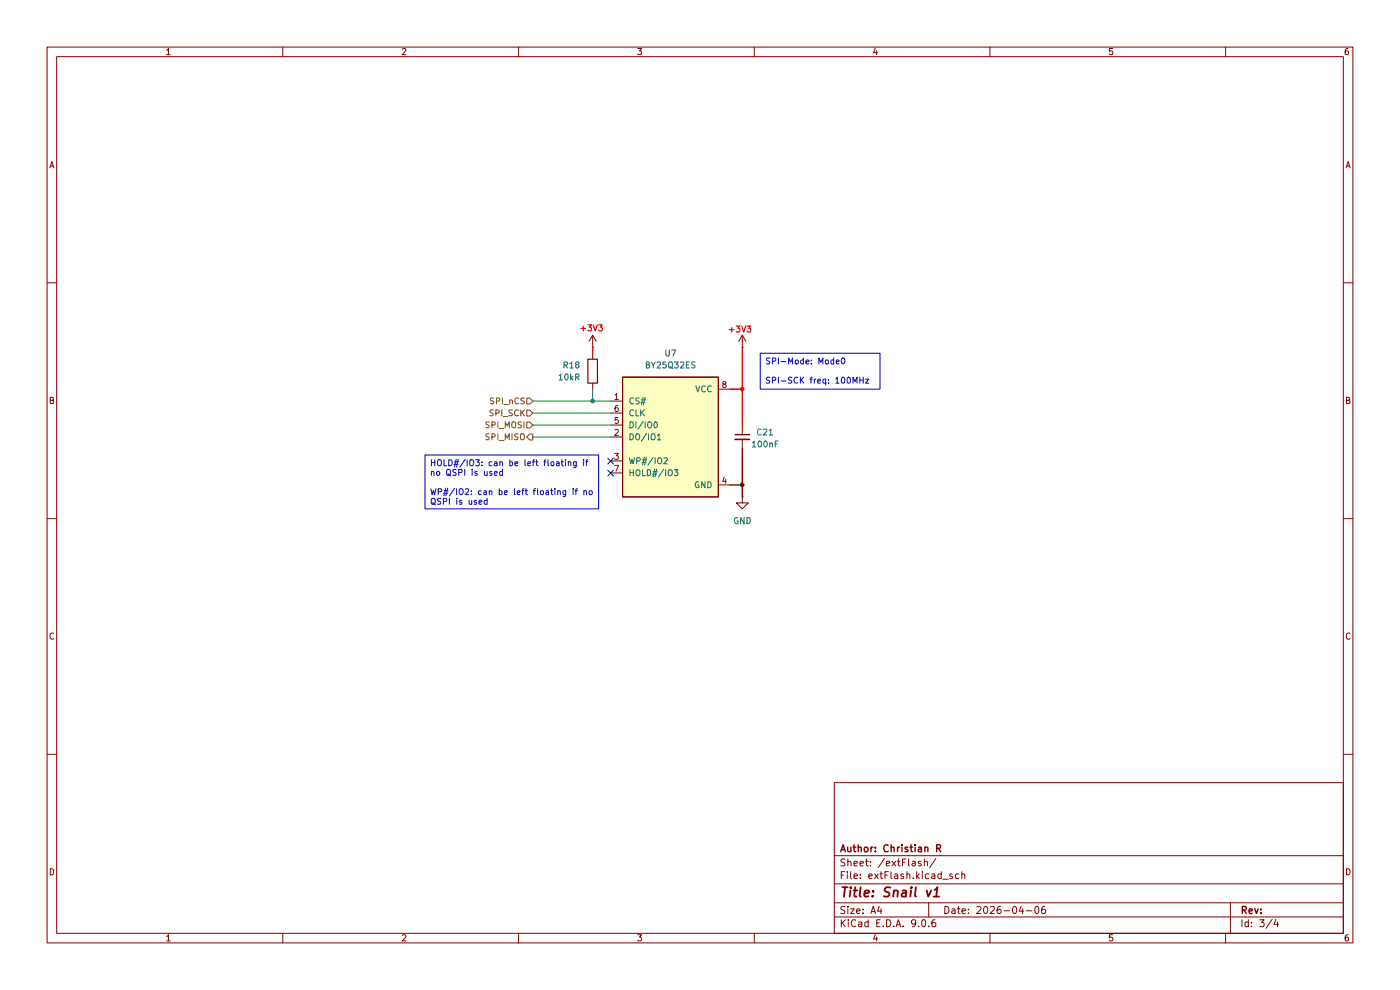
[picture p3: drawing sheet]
(kicad_sch
 (version 20250114)
 (generator "eeschema")
 (generator_version "9.0")
 (paper "A4")
 (title_block
  (title "Snail v1")
  (date "2026-04-06")
  (company "Author: Christian R"))
 (lib_symbols
  (symbol "BY25Q32ES:BY25Q32ES"
   (pin_names
    (offset 1.016)) (exclude_from_sim no) (in_bom yes) (on_board yes)
   (property "Reference" "U" (at -16.002 8.128 0) (effects (font (size 1.27 1.27))))
   (property "Value" "BY25Q32ES" (at -11.176 5.588 0) (effects (font (size 1.27 1.27))))
   (property "Footprint" "BY25Q32ES.pretty:BY25Q32ES_SOIC-8_150mil" (at -3.81 -26.924 0) (effects (font (size 1.27 1.27)) (hide yes)))
   (property "Datasheet" "" (at 0 0 0) (effects (font (size 1.27 1.27)) (hide yes)))
   (property "Description" "" (at 0 0 0) (effects (font (size 1.27 1.27)) (hide yes)))
   (symbol "BY25Q32ES_0_1"
    (rectangle (start -16.51 3.81) (end 3.81 -21.59) (stroke (width 0) (type default)) (fill (type none)))
    (pin passive line (at -19.05 -1.27 0) (length 2.54) (name "CS#" (effects (font (size 1.27 1.27)))) (number "1" (effects (font (size 1.27 1.27)))))
    (pin passive line (at -19.05 -3.81 0) (length 2.54) (name "CLK" (effects (font (size 1.27 1.27)))) (number "6" (effects (font (size 1.27 1.27)))))
    (pin passive line (at -19.05 -6.35 0) (length 2.54) (name "DI/IO0" (effects (font (size 1.27 1.27)))) (number "5" (effects (font (size 1.27 1.27)))))
    (pin passive line (at -19.05 -8.89 0) (length 2.54) (name "DO/IO1" (effects (font (size 1.27 1.27)))) (number "2" (effects (font (size 1.27 1.27)))))
    (pin passive line (at -19.05 -13.97 0) (length 2.54) (name "WP#/IO2" (effects (font (size 1.27 1.27)))) (number "3" (effects (font (size 1.27 1.27)))))
    (pin passive line (at -19.05 -16.51 0) (length 2.54) (name "HOLD#/IO3" (effects (font (size 1.27 1.27)))) (number "7" (effects (font (size 1.27 1.27)))))
    (pin power_in line (at 6.35 1.27 180) (length 2.54) (name "VCC" (effects (font (size 1.27 1.27)))) (number "8" (effects (font (size 1.27 1.27)))))
    (pin power_in line (at 6.35 -19.05 180) (length 2.54) (name "GND" (effects (font (size 1.27 1.27)))) (number "4" (effects (font (size 1.27 1.27))))))
   (symbol "BY25Q32ES_1_1"
    (rectangle (start -16.51 3.81) (end 3.81 -21.59) (stroke (width 0.254) (type solid)) (fill (type color) (color 255 255 194 1))))
   (embedded_fonts no))
  (symbol "Device:C_Small"
   (pin_numbers (hide yes))
   (pin_names
    (offset 0.254) (hide yes)) (exclude_from_sim no) (in_bom yes) (on_board yes)
   (property "Reference" "C" (at 0.254 1.778 0) (effects (font (size 1.27 1.27)) (justify left)))
   (property "Value" "C_Small" (at 0.254 -2.032 0) (effects (font (size 1.27 1.27)) (justify left)))
   (property "Footprint" "" (at 0 0 0) (effects (font (size 1.27 1.27)) (hide yes)))
   (property "Datasheet" "~" (at 0 0 0) (effects (font (size 1.27 1.27)) (hide yes)))
   (property "Description" "Unpolarized capacitor, small symbol" (at 0 0 0) (effects (font (size 1.27 1.27)) (hide yes)))
   (symbol "C_Small_0_1"
    (polyline (pts (xy -1.524 0.508) (xy 1.524 0.508)) (stroke (width 0.3048) (type default)) (fill (type none)))
    (polyline (pts (xy -1.524 -0.508) (xy 1.524 -0.508)) (stroke (width 0.3302) (type default)) (fill (type none))))
   (symbol "C_Small_1_1"
    (pin passive line (at 0 2.54 270) (length 2.032) (name "~" (effects (font (size 1.27 1.27)))) (number "1" (effects (font (size 1.27 1.27)))))
    (pin passive line (at 0 -2.54 90) (length 2.032) (name "~" (effects (font (size 1.27 1.27)))) (number "2" (effects (font (size 1.27 1.27))))))
   (embedded_fonts no))
  (symbol "Device:R"
   (pin_numbers (hide yes))
   (pin_names
    (offset 0)) (exclude_from_sim no) (in_bom yes) (on_board yes)
   (property "Reference" "R" (at 2.032 0 90) (effects (font (size 1.27 1.27))))
   (property "Value" "R" (at 0 0 90) (effects (font (size 1.27 1.27))))
   (property "Footprint" "" (at -1.778 0 90) (effects (font (size 1.27 1.27)) (hide yes)))
   (property "Datasheet" "~" (at 0 0 0) (effects (font (size 1.27 1.27)) (hide yes)))
   (property "Description" "Resistor" (at 0 0 0) (effects (font (size 1.27 1.27)) (hide yes)))
   (symbol "R_0_1"
    (rectangle (start -1.016 -2.54) (end 1.016 2.54) (stroke (width 0.254) (type default)) (fill (type none))))
   (symbol "R_1_1"
    (pin passive line (at 0 3.81 270) (length 1.27) (name "~" (effects (font (size 1.27 1.27)))) (number "1" (effects (font (size 1.27 1.27)))))
    (pin passive line (at 0 -3.81 90) (length 1.27) (name "~" (effects (font (size 1.27 1.27)))) (number "2" (effects (font (size 1.27 1.27))))))
   (embedded_fonts no))
  (symbol "power:+3V3"
   (power)
   (pin_numbers (hide yes))
   (pin_names
    (offset 0) (hide yes)) (exclude_from_sim no) (in_bom yes) (on_board yes)
   (property "Reference" "#PWR" (at 0 -3.81 0) (effects (font (size 1.27 1.27)) (hide yes)))
   (property "Value" "+3V3" (at 0 3.556 0) (effects (font (size 1.27 1.27))))
   (property "Footprint" "" (at 0 0 0) (effects (font (size 1.27 1.27)) (hide yes)))
   (property "Datasheet" "" (at 0 0 0) (effects (font (size 1.27 1.27)) (hide yes)))
   (property "Description" "Power symbol creates a global label with name \"+3V3\"" (at 0 0 0) (effects (font (size 1.27 1.27)) (hide yes)))
   (symbol "+3V3_0_1"
    (polyline (pts (xy -0.762 1.27) (xy 0 2.54)) (stroke (width 0) (type default)) (fill (type none)))
    (polyline (pts (xy 0 2.54) (xy 0.762 1.27)) (stroke (width 0) (type default)) (fill (type none)))
    (polyline (pts (xy 0 0) (xy 0 2.54)) (stroke (width 0) (type default)) (fill (type none))))
   (symbol "+3V3_1_1"
    (pin power_in line (at 0 0 90) (length 0) (name "~" (effects (font (size 1.27 1.27)))) (number "1" (effects (font (size 1.27 1.27))))))
   (embedded_fonts no))
  (symbol "power:GND"
   (power)
   (pin_numbers (hide yes))
   (pin_names
    (offset 0) (hide yes)) (exclude_from_sim no) (in_bom yes) (on_board yes)
   (property "Reference" "#PWR" (at 0 -6.35 0) (effects (font (size 1.27 1.27)) (hide yes)))
   (property "Value" "GND" (at 0 -3.81 0) (effects (font (size 1.27 1.27))))
   (property "Footprint" "" (at 0 0 0) (effects (font (size 1.27 1.27)) (hide yes)))
   (property "Datasheet" "" (at 0 0 0) (effects (font (size 1.27 1.27)) (hide yes)))
   (property "Description" "Power symbol creates a global label with name \"GND\" , ground" (at 0 0 0) (effects (font (size 1.27 1.27)) (hide yes)))
   (symbol "GND_0_1"
    (polyline (pts (xy 0 0) (xy 0 -1.27) (xy 1.27 -1.27) (xy 0 -2.54) (xy -1.27 -1.27) (xy 0 -1.27)) (stroke (width 0) (type default)) (fill (type none))))
   (symbol "GND_1_1"
    (pin power_in line (at 0 0 270) (length 0) (name "~" (effects (font (size 1.27 1.27)))) (number "1" (effects (font (size 1.27 1.27))))))
   (embedded_fonts no)))
 (text_box "SPI-Mode: Mode0\n\nSPI-SCK freq: 100MHz"
  (exclude_from_sim no)
  (at 161.29 74.93 0)
  (size 25.4 7.62)
  (margins 0.9525 0.9525 0.9525 0.9525)
  (stroke (width 0) (type solid))
  (fill (type none))
  (effects (font (size 1.27 1.27)) (justify left top)))
 (text_box "HOLD#/IO3: can be left floating if no QSPI is used\n\nWP#/IO2: can be left floating if no QSPI is used"
  (exclude_from_sim no)
  (at 90.17 96.52 0)
  (size 36.83 11.43)
  (margins 0.9525 0.9525 0.9525 0.9525)
  (stroke (width 0) (type solid))
  (fill (type none))
  (effects (font (size 1.27 1.27)) (justify left top)))
 (junction
  (at 157.48 82.55)
  (diameter 0)
  (color 255 0 0 1))
 (junction
  (at 157.48 102.87)
  (diameter 0)
  (color 0 0 0 1))
 (junction
  (at 125.73 85.09)
  (diameter 0)
  (color 0 0 0 0))
 (no_connect
  (at 129.54 100.33))
 (no_connect
  (at 129.54 97.79))
 (wire
  (pts (xy 113.03 85.09) (xy 125.73 85.09))
  (stroke (width 0) (type default)))
 (wire
  (pts (xy 113.03 92.71) (xy 129.54 92.71))
  (stroke (width 0) (type default)))
 (wire
  (pts (xy 125.73 85.09) (xy 129.54 85.09))
  (stroke (width 0) (type default)))
 (wire
  (pts (xy 125.73 73.66) (xy 125.73 74.93))
  (stroke (width 0.3048) (type default) (color 255 0 0 1)))
 (wire
  (pts (xy 113.03 90.17) (xy 129.54 90.17))
  (stroke (width 0) (type default)))
 (wire
  (pts (xy 157.48 95.25) (xy 157.48 102.87))
  (stroke (width 0.3048) (type default) (color 0 0 0 1)))
 (wire
  (pts (xy 113.03 87.63) (xy 129.54 87.63))
  (stroke (width 0) (type default)))
 (wire
  (pts (xy 157.48 105.41) (xy 157.48 102.87))
  (stroke (width 0.3048) (type default) (color 0 0 0 1)))
 (wire
  (pts (xy 157.48 102.87) (xy 154.94 102.87))
  (stroke (width 0.3048) (type default) (color 0 0 0 1)))
 (wire
  (pts (xy 157.48 82.55) (xy 154.94 82.55))
  (stroke (width 0.3048) (type default) (color 255 0 0 1)))
 (wire
  (pts (xy 125.73 82.55) (xy 125.73 85.09))
  (stroke (width 0) (type default)))
 (wire
  (pts (xy 157.48 73.66) (xy 157.48 82.55))
  (stroke (width 0.3048) (type default) (color 255 0 0 1)))
 (wire
  (pts (xy 157.48 82.55) (xy 157.48 90.17))
  (stroke (width 0.3048) (type default) (color 255 0 0 1)))
 (hierarchical_label "SPI_MOSI"
  (shape input)
  (at 113.03 90.17 180)
  (effects (font (size 1.27 1.27)) (justify right)))
 (hierarchical_label "SPI_nCS"
  (shape input)
  (at 113.03 85.09 180)
  (effects (font (size 1.27 1.27)) (justify right)))
 (hierarchical_label "SPI_MISO"
  (shape output)
  (at 113.03 92.71 180)
  (effects (font (size 1.27 1.27)) (justify right)))
 (hierarchical_label "SPI_SCK"
  (shape input)
  (at 113.03 87.63 180)
  (effects (font (size 1.27 1.27)) (justify right)))
 (symbol
  (lib_id "power:GND")
  (at 157.48 105.41 0)
  (unit 1)
  (exclude_from_sim no)
  (in_bom yes)
  (on_board yes)
  (dnp no)
  (fields_autoplaced yes)
  (property "Reference" "#PWR039" (at 157.48 111.76 0) (effects (font (size 1.27 1.27)) (hide yes)))
  (property "Value" "GND" (at 157.48 110.49 0) (effects (font (size 1.27 1.27))))
  (property "Footprint" "" (at 157.48 105.41 0) (effects (font (size 1.27 1.27)) (hide yes)))
  (property "Datasheet" "" (at 157.48 105.41 0) (effects (font (size 1.27 1.27)) (hide yes)))
  (property "Description" "Power symbol creates a global label with name \"GND\" , ground" (at 157.48 105.41 0) (effects (font (size 1.27 1.27)) (hide yes)))
  (pin "1"))
 (symbol
  (lib_id "BY25Q32ES:BY25Q32ES")
  (at 148.59 83.82 0)
  (unit 1)
  (exclude_from_sim no)
  (in_bom yes)
  (on_board yes)
  (dnp no)
  (fields_autoplaced yes)
  (property "Reference" "U7" (at 142.24 74.93 0) (effects (font (size 1.27 1.27))))
  (property "Value" "BY25Q32ES" (at 142.24 77.47 0) (effects (font (size 1.27 1.27))))
  (property "Footprint" "BY25Q32ES:BY25Q32ESSIG_SOIC-8_208mil" (at 144.78 110.744 0) (effects (font (size 1.27 1.27)) (hide yes)))
  (property "Datasheet" "https://www.byte-semi.com/wp-content/uploads/BY25Q32ES.pdf" (at 148.59 83.82 0) (effects (font (size 1.27 1.27)) (hide yes)))
  (property "Description" "" (at 148.59 83.82 0) (effects (font (size 1.27 1.27)) (hide yes)))
  (pin "1")
  (pin "4")
  (pin "6")
  (pin "3")
  (pin "7")
  (pin "5")
  (pin "2")
  (pin "8"))
 (symbol
  (lib_id "power:+3V3")
  (at 157.48 73.66 0)
  (unit 1)
  (exclude_from_sim no)
  (in_bom yes)
  (on_board yes)
  (dnp no)
  (property "Reference" "#PWR038" (at 157.48 77.47 0) (effects (font (size 1.27 1.27)) (hide yes)))
  (property "Value" "+3V3" (at 154.178 69.85 0) (effects (font (size 1.27 1.27) (thickness 0.254)
    (bold yes) (color 255 0 0 1)) (justify left)))
  (property "Footprint" "" (at 157.48 73.66 0) (effects (font (size 1.27 1.27)) (hide yes)))
  (property "Datasheet" "" (at 157.48 73.66 0) (effects (font (size 1.27 1.27)) (hide yes)))
  (property "Description" "Power symbol creates a global label with name \"+3V3\"" (at 157.48 73.66 0) (effects (font (size 1.27 1.27)) (hide yes)))
  (pin "1"))
 (symbol
  (lib_id "Device:C_Small")
  (at 157.48 92.71 0)
  (mirror y)
  (unit 1)
  (exclude_from_sim no)
  (in_bom yes)
  (on_board yes)
  (dnp no)
  (property "Reference" "C21" (at 162.306 91.694 0) (effects (font (size 1.27 1.27))))
  (property "Value" "100nF" (at 162.306 94.234 0) (effects (font (size 1.27 1.27))))
  (property "Footprint" "Capacitor_SMD:C_0805_2012Metric_Pad1.18x1.45mm_HandSolder" (at 157.48 92.71 0) (effects (font (size 1.27 1.27)) (hide yes)))
  (property "Datasheet" "~" (at 157.48 92.71 0) (effects (font (size 1.27 1.27)) (hide yes)))
  (property "Description" "Unpolarized capacitor, small symbol" (at 157.48 92.71 0) (effects (font (size 1.27 1.27)) (hide yes)))
  (pin "1")
  (pin "2"))
 (symbol
  (lib_id "Device:R")
  (at 125.73 78.74 0)
  (mirror y)
  (unit 1)
  (exclude_from_sim no)
  (in_bom yes)
  (on_board yes)
  (dnp no)
  (property "Reference" "R18" (at 123.19 77.4699 0) (effects (font (size 1.27 1.27)) (justify left)))
  (property "Value" "10kR" (at 123.19 80.0099 0) (effects (font (size 1.27 1.27)) (justify left)))
  (property "Footprint" "Resistor_SMD:R_0805_2012Metric_Pad1.20x1.40mm_HandSolder" (at 127.508 78.74 90) (effects (font (size 1.27 1.27)) (hide yes)))
  (property "Datasheet" "~" (at 125.73 78.74 0) (effects (font (size 1.27 1.27)) (hide yes)))
  (property "Description" "Resistor" (at 125.73 78.74 0) (effects (font (size 1.27 1.27)) (hide yes)))
  (pin "2")
  (pin "1"))
 (symbol
  (lib_id "power:+3V3")
  (at 125.73 73.66 0)
  (unit 1)
  (exclude_from_sim no)
  (in_bom yes)
  (on_board yes)
  (dnp no)
  (property "Reference" "#PWR037" (at 125.73 77.47 0) (effects (font (size 1.27 1.27)) (hide yes)))
  (property "Value" "+3V3" (at 122.682 69.596 0) (effects (font (size 1.27 1.27) (thickness 0.254)
    (bold yes) (color 255 0 0 1)) (justify left)))
  (property "Footprint" "" (at 125.73 73.66 0) (effects (font (size 1.27 1.27)) (hide yes)))
  (property "Datasheet" "" (at 125.73 73.66 0) (effects (font (size 1.27 1.27)) (hide yes)))
  (property "Description" "Power symbol creates a global label with name \"+3V3\"" (at 125.73 73.66 0) (effects (font (size 1.27 1.27)) (hide yes)))
  (pin "1")))
